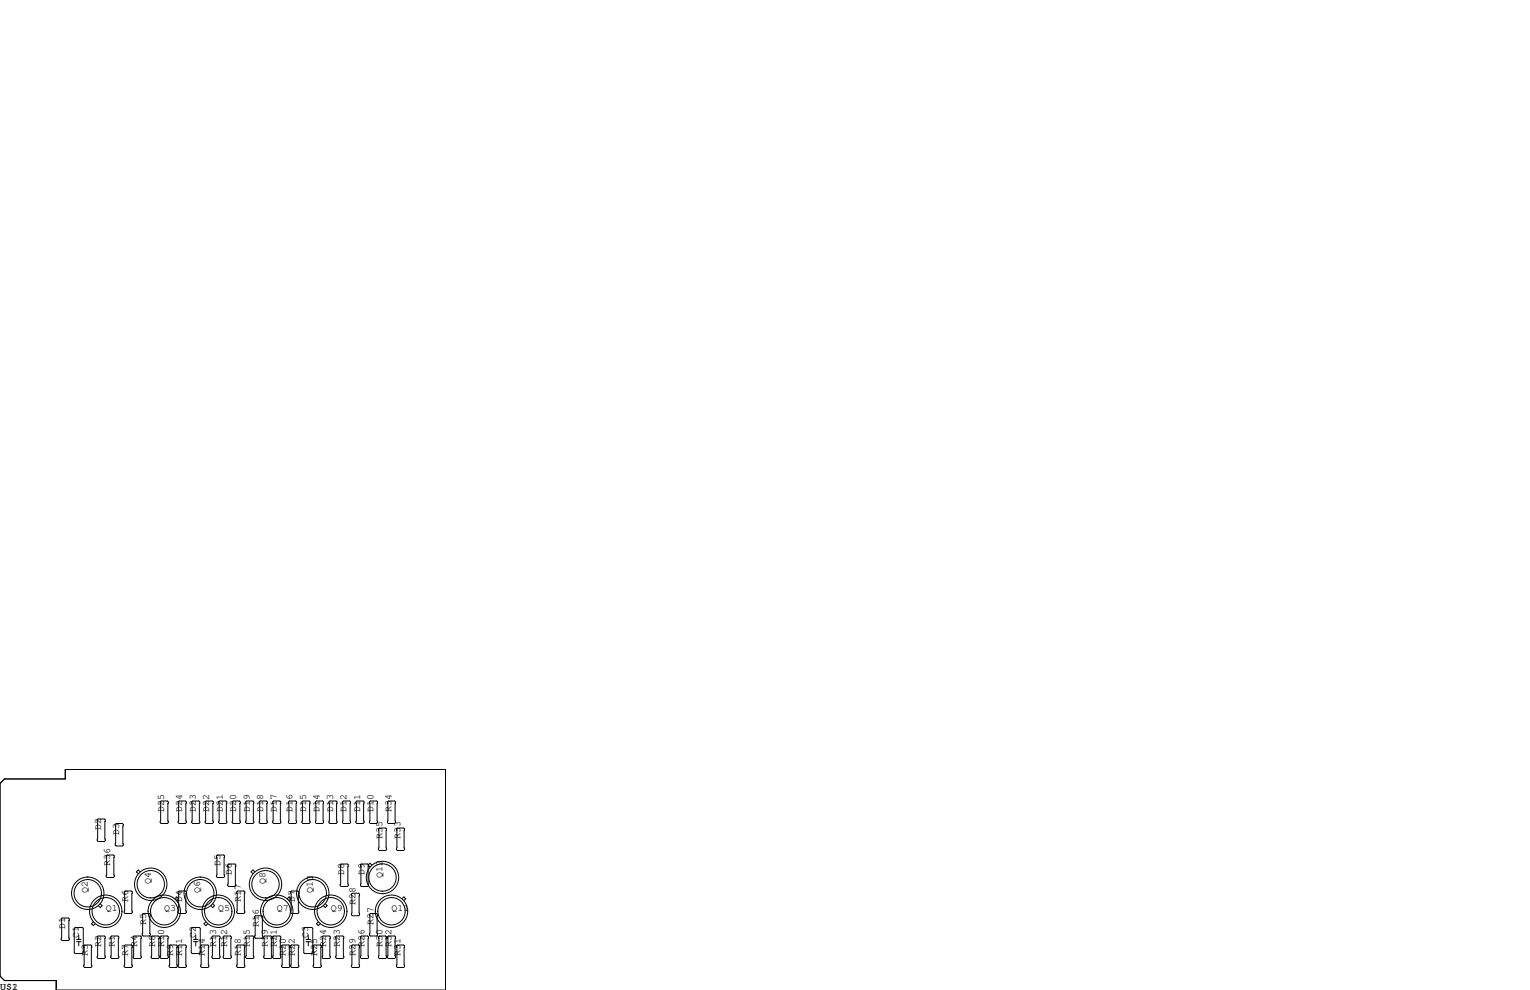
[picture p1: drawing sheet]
<svg xmlns="http://www.w3.org/2000/svg" width="432mm" height="279mm" viewBox="0 0 432 279" stroke-linecap="round" stroke-linejoin="round" font-family="sans-serif">
<g fill="none" stroke="#000" stroke-width=".28">
<path d="M0 221.1l1.3-1.3h17.1v-2.6h107.3v62.2h-109.8v-2.7h-14.6l-1.3-1.2zM27.7 231.1h1.8l.2 .3v5.8l-.2 .3h-1.8l-.3-.3v-5.8zM32.8 232.4h1.7l.3 .3v5.8l-.3 .3h-1.7l-.3-.3v-5.8zM45.2 226.3l.3-.2h1.7l.3 .2v5.9l-.3 .2h-1.7l-.3-.2zM50.3 226.3l.2-.2h1.8l.3 .2v5.9l-.3 .2h-1.8l-.2-.2zM54.1 226.3l.3-.2h1.7l.3 .2v5.9l-.3 .2h-1.7l-.3-.2zM57.9 226.3l.3-.2h1.7l.3 .2v5.9l-.3 .2h-1.7l-.3-.2zM61.7 226.3l.3-.2h1.8l.2 .2v5.9l-.2 .2h-1.8l-.3-.2zM65.5 226.3l.3-.2h1.8l.2 .2v5.9l-.2 .2h-1.8l-.3-.2zM69.3 226.3l.3-.2h1.8l.2 .2v5.9l-.2 .2h-1.8l-.3-.2zM73.2 226.3l.2-.2h1.8l.2 .2v5.9l-.2 .2h-1.8l-.2-.2zM77 226.3l.2-.2h1.8l.2 .2v5.9l-.2 .2h-1.8l-.2-.2z"/>
<path d="M81.4 226.3l.3-.2h1.7l.3 .2v5.9l-.3 .2h-1.7l-.3-.2zM85.2 226.3l.3-.2h1.7l.3 .2v5.9l-.3 .2h-1.7l-.3-.2zM89 226.3l.3-.2h1.8l.2 .2v5.9l-.2 .2h-1.8l-.3-.2zM92.8 226.3l.3-.2h1.8l.2 .2v5.9l-.2 .2h-1.8l-.3-.2zM96.6 226.3l.3-.2h1.8l.2 .2v5.9l-.2 .2h-1.8l-.3-.2zM100.5 226.3l.2-.2h1.8l.2 .2v5.9l-.2 .2h-1.8l-.2-.2zM104.3 226.3l.2-.2h1.8l.3 .2v5.9l-.3 .2h-1.8l-.2-.2zM107.1 233.7h1.7l.3 .2v5.9l-.3 .2h-1.7l-.3-.2v-5.9zM109.3 226.3l.3-.2h1.8l.2 .2v5.9l-.2 .2h-1.8l-.3-.2zM111.9 233.9l.2-.2h1.8l.3 .2v5.9l-.3 .2h-1.8l-.2-.2zM17.3 259.3l.2-.2h1.8l.3 .2v5.9l-.3 .2h-1.8l-.2-.2zM28.3 255.1l.5 .5-.5 .5-.5-.5"/>
<path d="M30.2 241.3h1.8l.3 .3v5.8l-.3 .2h-1.8l-.2-.2v-5.8zM35.3 251.5h1.8l.2 .2v5.9l-.2 .2h-1.8l-.2-.2v-5.9zM39.5 246l-.5-.5-.5 .5 .5 .6M40.1 258.1l.3-.3h1.8l.2 .3v5.8l-.2 .3h-1.8l-.3-.3zM49.3 253.6l.6-.5 .5 .5-.5 .6M50.3 251.7l.2-.2h1.8l.3 .2v5.9l-.3 .2h-1.8l-.2-.2zM60 255.1l.6 .5-.6 .5-.5-.5M61.1 241.6l.2-.3h1.8l.3 .3v5.8l-.3 .2h-1.8l-.2-.2zM64.3 244.1l.2-.3h1.8l.2 .3v5.8l-.2 .3h-1.8l-.2-.3zM66.8 251.7l.3-.2h1.7l.3 .2v5.9l-.3 .2h-1.7l-.3-.2zM71.9 258.7l.2-.3h1.8l.3 .3v5.8l-.3 .3h-1.8l-.2-.3zM71.9 246l-.5-.5-.5 .5 .5 .6"/>
<path d="M81.1 253.6l.5-.5 .5 .5-.5 .6M82 251.7l.3-.2h1.8l.2 .2v5.9l-.2 .2h-1.8l-.3-.2zM91.8 255.1l.5 .5-.5 .5-.5-.5M96.3 243.8h1.7l.3 .3v5.8l-.3 .3h-1.7l-.3-.3v-5.8zM99.2 252.3l.2-.2h1.8l.3 .2v5.9l-.3 .2h-1.8l-.2-.2zM102 243.8h1.8l.2 .3v5.8l-.2 .3h-1.8l-.3-.3v-5.8zM104.3 258.1l.2-.3h1.8l.3 .3v5.8l-.3 .3h-1.8l-.2-.3zM105 244.1l-.6-.5-.5 .5 .5 .6M113.5 253.6l.5-.5 .5 .5-.5 .6M21.2 261.7h2l.3 .3v6.9l-.3 .2h-2l-.2-.2v-6.9zM21.6 265.1h1.3M21.6 265.8h1.3"/>
<path d="M22.2 263.9v1.2M22.2 265.8v1.2M23.6 267l.3-.3h1.8l.2 .3v5.8l-.2 .2h-1.8l-.3-.2zM26.3 260.2l-.5 .5 .5 .5 .6-.5M27.4 264.4l.3-.2h1.8l.2 .2v5.9l-.2 .2h-1.8l-.3-.2zM31.2 264.4l.3-.2h1.8l.2 .2v5.9l-.2 .2h-1.8l-.3-.2zM35.3 266.7h1.8l.2 .3v5.8l-.2 .2h-1.8l-.2-.2v-5.8zM37.6 264.4l.2-.2h1.8l.3 .2v5.9l-.3 .2h-1.8l-.2-.2zM42.7 264.4l.2-.2h1.8l.3 .2v5.9l-.3 .2h-1.8l-.2-.2zM45.2 264.4l.3-.2h1.7l.3 .2v5.9l-.3 .2h-1.7l-.3-.2zM47.8 267l.2-.3h1.8l.2 .3v5.8l-.2 .2h-1.8l-.2-.2zM50.3 267l.2-.3h1.8l.3 .3v5.8l-.3 .2h-1.8l-.2-.2z"/>
<path d="M54 262l.2-.3h2.1l.2 .3v6.9l-.2 .2h-2.1l-.2-.2zM54.6 265.1h1.3M54.6 265.8h1.3M55.2 263.9v1.2M55.2 265.8v1.2M56.6 267l.3-.3h1.8l.2 .3v5.8l-.2 .2h-1.8l-.3-.2zM58.1 260.2l-.5 .5 .5 .5 .5-.5M59.8 264.4l.3-.2h1.7l.3 .2v5.9l-.3 .2h-1.7l-.3-.2zM63 264.4l.2-.2h1.8l.3 .2v5.9l-.3 .2h-1.8l-.2-.2zM66.8 267l.3-.3h1.7l.3 .3v5.8l-.3 .2h-1.7l-.3-.2zM69.3 264.4l.3-.2h1.8l.2 .2v5.9l-.2 .2h-1.8l-.3-.2zM74.4 264.4l.3-.2h1.8l.2 .2v5.9l-.2 .2h-1.8l-.3-.2z"/>
<path d="M77 264.4l.2-.2h1.8l.2 .2v5.9l-.2 .2h-1.8l-.2-.2zM79.5 267l.3-.3h1.7l.3 .3v5.8l-.3 .2h-1.7l-.3-.2zM82 267l.3-.3h1.8l.2 .3v5.8l-.2 .2h-1.8l-.3-.2zM85.7 262l.3-.3h2l.3 .3v6.9l-.3 .2h-2l-.3-.2zM86.4 265.1h1.2M86.4 265.8h1.2M87 263.9v1.2M87 265.8v1.2M88.4 267l.2-.3h1.8l.3 .3v5.8l-.3 .2h-1.8l-.2-.2zM89.8 260.2l-.5 .5 .5 .5 .6-.5M90.9 264.4l.3-.2h1.8l.2 .2v5.9l-.2 .2h-1.8l-.3-.2zM94.7 264.4l.3-.2h1.8l.2 .2v5.9l-.2 .2h-1.8l-.3-.2z"/>
<path d="M99.2 267l.2-.3h1.8l.3 .3v5.8l-.3 .2h-1.8l-.2-.2zM101.7 264.4l.3-.2h1.8l.2 .2v5.9l-.2 .2h-1.8l-.3-.2zM106.8 264.4l.3-.2h1.7l.3 .2v5.9l-.3 .2h-1.7l-.3-.2zM109.3 264.4l.3-.2h1.8l.2 .2v5.9l-.2 .2h-1.8l-.3-.2zM111.9 267l.2-.3h1.8l.3 .3v5.8l-.3 .2h-1.8l-.2-.2z"/>
<circle cx="24.8" cy="252.1" r="3.9"/>
<circle cx="24.8" cy="252.1" r="4.6"/>
<circle cx="29.8" cy="257.2" r="4.6"/>
<circle cx="29.8" cy="257.2" r="3.9"/>
<circle cx="42.5" cy="249.6" r="4.6"/>
<circle cx="42.5" cy="249.6" r="3.9"/>
<circle cx="46.4" cy="257.2" r="3.9"/>
<circle cx="46.4" cy="257.2" r="4.6"/>
<circle cx="56.5" cy="252.1" r="3.9"/>
<circle cx="56.5" cy="252.1" r="4.6"/>
<circle cx="61.6" cy="257.2" r="4.6"/>
<circle cx="61.6" cy="257.2" r="3.9"/>
<circle cx="74.9" cy="249.6" r="4.6"/>
<circle cx="74.9" cy="249.6" r="3.9"/>
<circle cx="78.1" cy="257.2" r="3.9"/>
<circle cx="78.1" cy="257.2" r="4.6"/>
<circle cx="88.3" cy="252.1" r="3.9"/>
<circle cx="88.3" cy="252.1" r="4.6"/>
<circle cx="93.3" cy="257.2" r="4.6"/>
<circle cx="93.3" cy="257.2" r="3.9"/>
<circle cx="108" cy="247.6" r="4.6"/>
<circle cx="108" cy="247.6" r="3.9"/>
<circle cx="110.5" cy="257.2" r="3.9"/>
<circle cx="110.5" cy="257.2" r="4.6"/>
</g>
<g font-size="2.8">
<text x="46.4" y="229.2" transform="rotate(-90 46.4 229.2)">D25</text>
<text x="51.4" y="229.2" transform="rotate(-90 51.4 229.2)">D24</text>
<text x="55.2" y="229.2" transform="rotate(-90 55.2 229.2)">D23</text>
<text x="59.1" y="229.2" transform="rotate(-90 59.1 229.2)">D22</text>
<text x="62.9" y="229.2" transform="rotate(-90 62.9 229.2)">D21</text>
<text x="66.7" y="229.2" transform="rotate(-90 66.7 229.2)">D20</text>
<text x="70.5" y="229.2" transform="rotate(-90 70.5 229.2)">D19</text>
<text x="74.3" y="229.2" transform="rotate(-90 74.3 229.2)">D18</text>
<text x="78.1" y="229.2" transform="rotate(-90 78.1 229.2)">D17</text>
<text x="82.5" y="229.2" transform="rotate(-90 82.5 229.2)">D16</text>
<text x="86.4" y="229.2" transform="rotate(-90 86.4 229.2)">D15</text>
<text x="90.2" y="229.2" transform="rotate(-90 90.2 229.2)">D14</text>
<text x="94" y="229.2" transform="rotate(-90 94 229.2)">D13</text>
<text x="97.8" y="229.2" transform="rotate(-90 97.8 229.2)">D12</text>
<text x="101.6" y="229.2" transform="rotate(-90 101.6 229.2)">D11</text>
<text x="105.4" y="229.2" transform="rotate(-90 105.4 229.2)">D10</text>
<text x="110.5" y="229.2" transform="rotate(-90 110.5 229.2)">R34</text>
<text x="28.6" y="234.3" transform="rotate(-90 28.6 234.3)">D2</text>
<text x="33.7" y="235.6" transform="rotate(-90 33.7 235.6)">D3</text>
<text x="107.9" y="236.9" transform="rotate(-90 107.9 236.9)">R35</text>
<text x="113" y="236.9" transform="rotate(-90 113 236.9)">R33</text>
<text x="31.1" y="244.5" transform="rotate(-90 31.1 244.5)">R36</text>
<text x="62.2" y="244.5" transform="rotate(-90 62.2 244.5)">D5</text>
<text x="42.5" y="249.6" transform="rotate(-90 42.5 249.6)">Q4</text>
<text x="65.4" y="247" transform="rotate(-90 65.4 247)">D6</text>
<text x="74.9" y="249.6" transform="rotate(-90 74.9 249.6)">Q8</text>
<text x="97.2" y="247" transform="rotate(-90 97.2 247)">D8</text>
<text x="102.9" y="247" transform="rotate(-90 102.9 247)">D9</text>
<text x="107.9" y="247.6" transform="rotate(-90 107.9 247.6)">Q12</text>
<text x="24.8" y="252.1" transform="rotate(-90 24.8 252.1)">Q2</text>
<text x="29.8" y="257.2">Q1</text>
<text x="36.2" y="254.6" transform="rotate(-90 36.2 254.6)">R6</text>
<text x="46.4" y="257.2">Q3</text>
<text x="51.4" y="254.6" transform="rotate(-90 51.4 254.6)">D4</text>
<text x="56.5" y="252.1" transform="rotate(-90 56.5 252.1)">Q6</text>
<text x="61.6" y="257.2">Q5</text>
<text x="67.9" y="254.6" transform="rotate(-90 67.9 254.6)">R17</text>
<text x="78.1" y="257.2">Q7</text>
<text x="83.2" y="254.6" transform="rotate(-90 83.2 254.6)">D7</text>
<text x="88.3" y="252.1" transform="rotate(-90 88.3 252.1)">Q10</text>
<text x="93.3" y="257.2">Q9</text>
<text x="100.3" y="255.3" transform="rotate(-90 100.3 255.3)">R28</text>
<text x="110.5" y="257.2">Q11</text>
<text x="18.4" y="262.3" transform="rotate(-90 18.4 262.3)">D1</text>
<text x="41.3" y="261" transform="rotate(-90 41.3 261)">R5</text>
<text x="73" y="261.6" transform="rotate(-90 73 261.6)">R16</text>
<text x="105.4" y="261" transform="rotate(-90 105.4 261)">R27</text>
<text x="22.2" y="264.8" transform="rotate(-90 22.2 264.8)">C1</text>
<text x="24.8" y="269.9" transform="rotate(-90 24.8 269.9)">R3</text>
<text x="28.6" y="267.3" transform="rotate(-90 28.6 267.3)">R2</text>
<text x="32.4" y="267.3" transform="rotate(-90 32.4 267.3)">R1</text>
<text x="36.2" y="269.9" transform="rotate(-90 36.2 269.9)">R7</text>
<text x="38.7" y="267.3" transform="rotate(-90 38.7 267.3)">R4</text>
<text x="43.8" y="267.3" transform="rotate(-90 43.8 267.3)">R8</text>
<text x="46.4" y="267.3" transform="rotate(-90 46.4 267.3)">R10</text>
<text x="48.9" y="269.9" transform="rotate(-90 48.9 269.9)">R9</text>
<text x="51.4" y="269.9" transform="rotate(-90 51.4 269.9)">R11</text>
<text x="55.2" y="264.8" transform="rotate(-90 55.2 264.8)">C2</text>
<text x="57.8" y="269.9" transform="rotate(-90 57.8 269.9)">R14</text>
<text x="61" y="267.3" transform="rotate(-90 61 267.3)">R13</text>
<text x="64.1" y="267.3" transform="rotate(-90 64.1 267.3)">R12</text>
<text x="67.9" y="269.9" transform="rotate(-90 67.9 269.9)">R18</text>
<text x="70.5" y="267.3" transform="rotate(-90 70.5 267.3)">R15</text>
<text x="75.6" y="267.3" transform="rotate(-90 75.6 267.3)">R19</text>
<text x="78.1" y="267.3" transform="rotate(-90 78.1 267.3)">R21</text>
<text x="80.6" y="269.9" transform="rotate(-90 80.6 269.9)">R20</text>
<text x="83.2" y="269.9" transform="rotate(-90 83.2 269.9)">R22</text>
<text x="87" y="264.8" transform="rotate(-90 87 264.8)">C3</text>
<text x="89.5" y="269.9" transform="rotate(-90 89.5 269.9)">R25</text>
<text x="92.1" y="267.3" transform="rotate(-90 92.1 267.3)">R24</text>
<text x="95.9" y="267.3" transform="rotate(-90 95.9 267.3)">R23</text>
<text x="100.3" y="269.9" transform="rotate(-90 100.3 269.9)">R29</text>
<text x="102.9" y="267.3" transform="rotate(-90 102.9 267.3)">R26</text>
<text x="107.9" y="267.3" transform="rotate(-90 107.9 267.3)">R30</text>
<text x="110.5" y="267.3" transform="rotate(-90 110.5 267.3)">R32</text>
<text x="113" y="269.9" transform="rotate(-90 113 269.9)">R31</text>
<text x="0" y="279.4">U$1</text>
<text x="3.4" y="279.4">2</text>
</g>
</svg>
